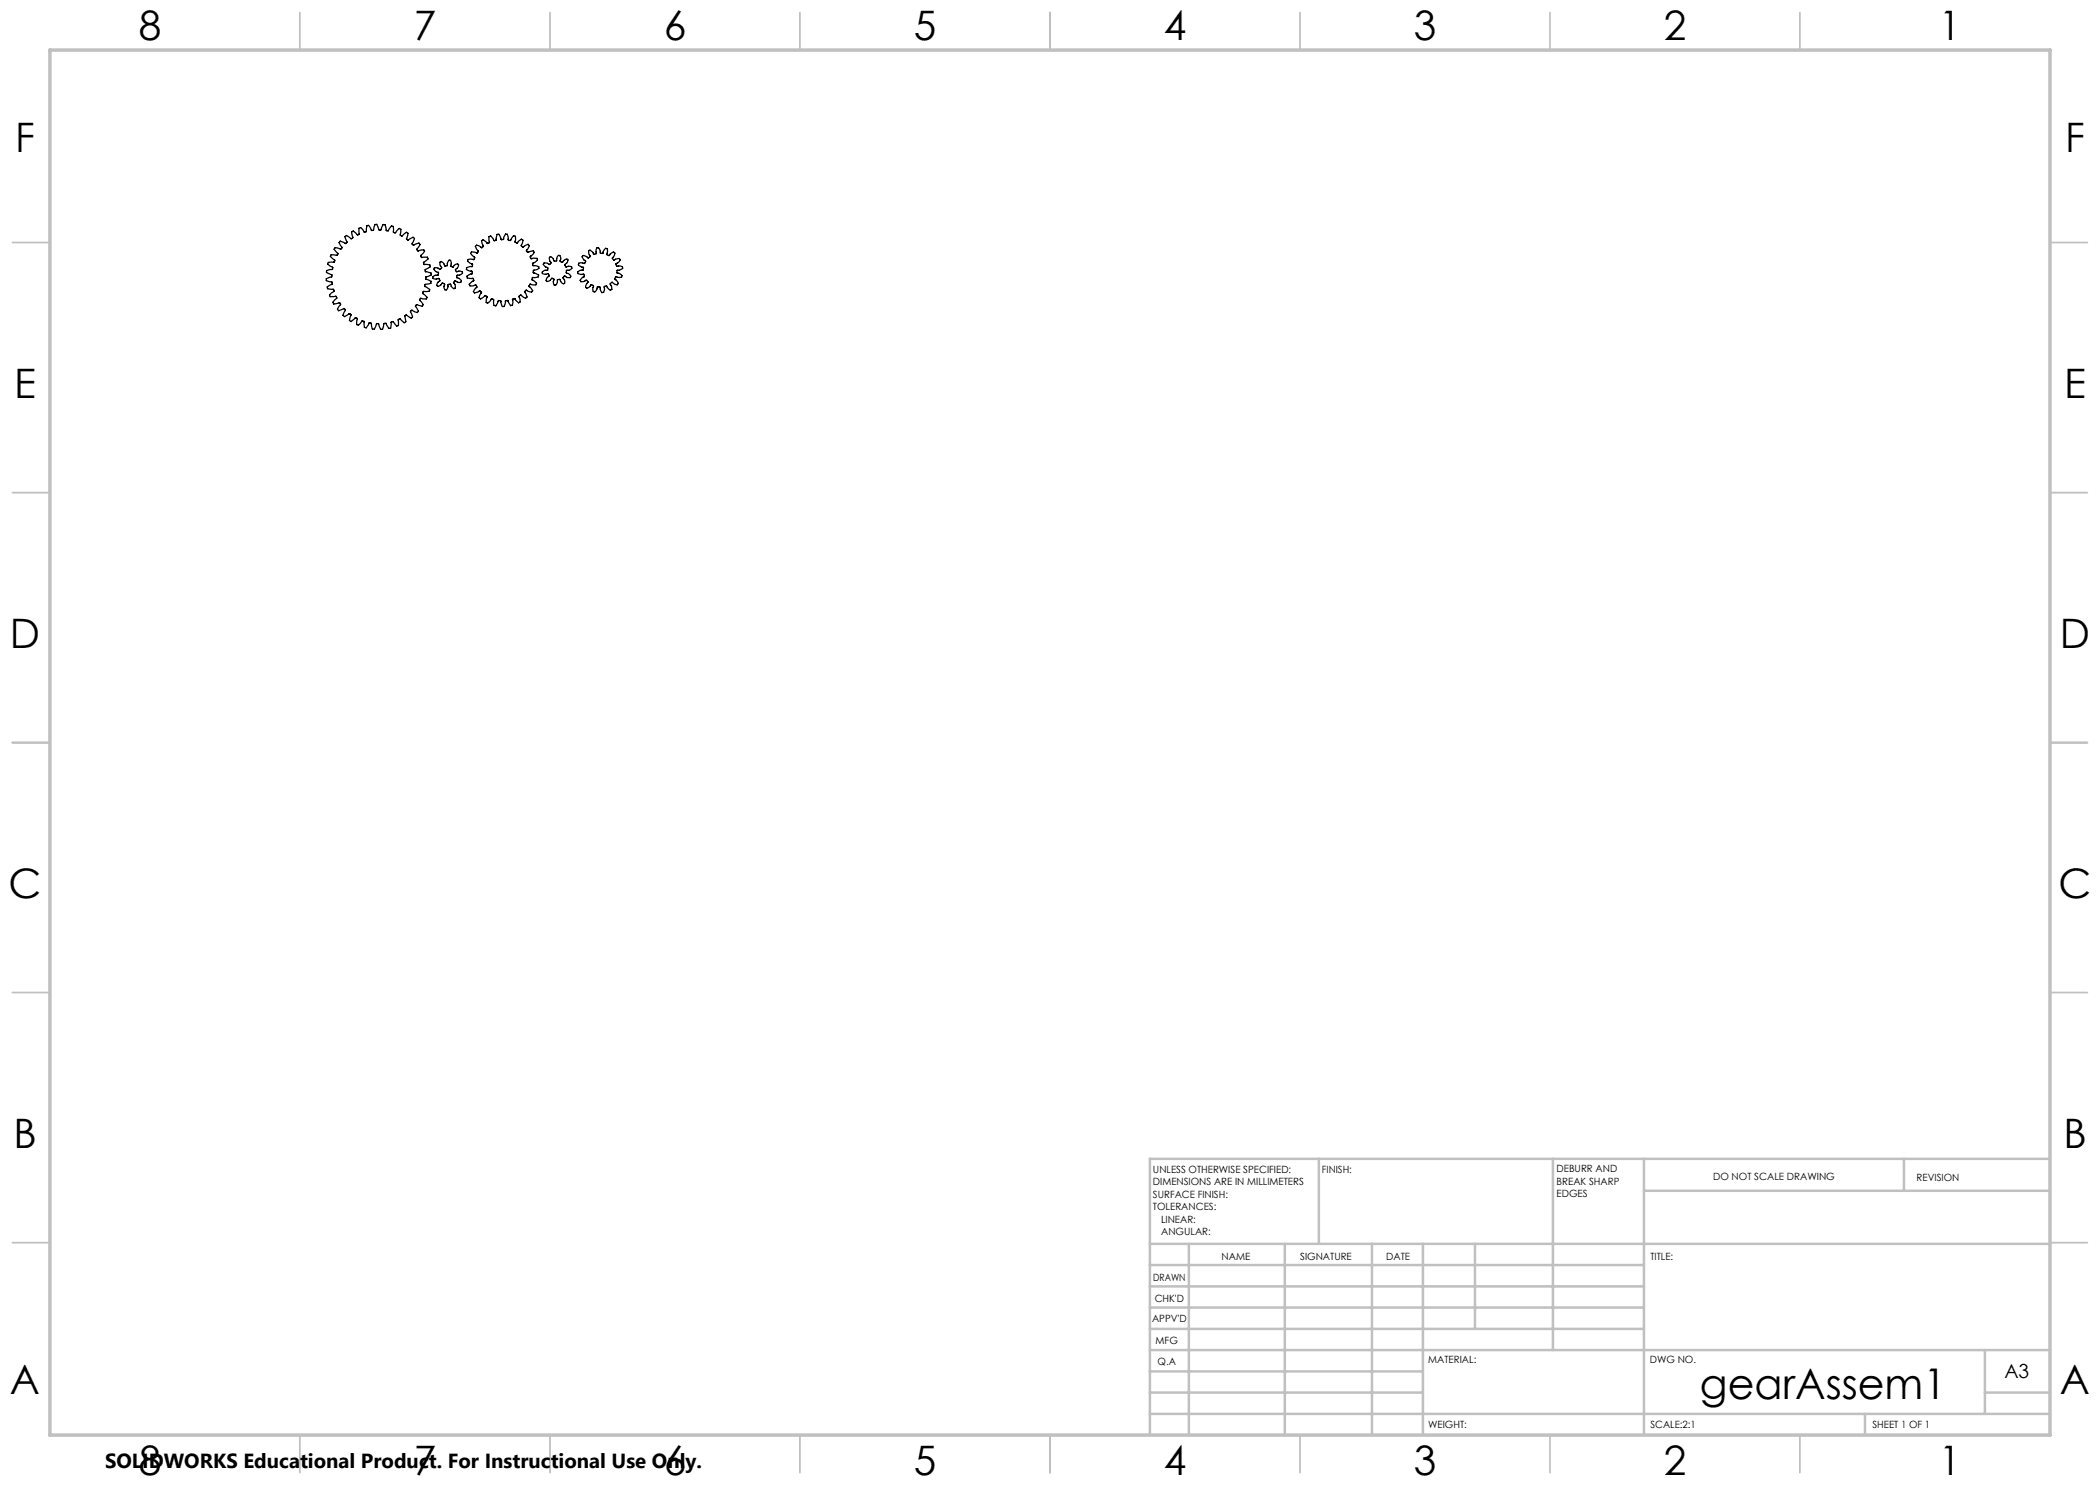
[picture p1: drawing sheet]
<svg xmlns="http://www.w3.org/2000/svg" width="420mm" height="297mm" viewBox="0 0 420 297" stroke-linecap="round" stroke-linejoin="round" font-family="sans-serif">
<g fill="none" stroke="#c0c0c0" stroke-width=".35">
<path d="M60 2.5v7.5M110 2.5v7.5M160 2.5v7.5M210 2.5v7.5M260 2.5v7.5M310 2.5v7.5M360 2.5v7.5M2.5 48.5h7.5M410 48.5h7.5M2.5 98.5h7.5M410 98.5h7.5M2.5 148.5h7.5"/>
<path d="M410 148.5h7.5M2.5 198.5h7.5M410 198.5h7.5M2.5 248.5h7.5M410 248.5h7.5M60 287v7.5M110 287v7.5M160 287v7.5M210 287v7.5M260 287v7.5M310 287v7.5M360 287v7.5"/>
</g>
<g fill="none" stroke="#c0c0c0" stroke-width=".5">
<path d="M263.8 231.8v17M310.6 231.8v38.2M328.8 231.8v55.2M328.8 238.2h81.2M380.8 231.8v6.4M410 231.8h-180v55.2M230 248.8h180M230 257.3h98.8M230 253h98.8M237.8 248.8v38.2M257 248.8v38.2M274.4 248.8v38.2"/>
<path d="M284.6 248.8v38.2M295 248.8v17M230 265.8h98.8M230 261.5h98.8M230 278.5h54.6M230 274.3h54.6M230 270h180M397 278.5h13M397 270v12.8M230 282.8h180M373 282.8v4.2"/>
</g>
<path d="M10 10h400v277h-400z" fill="none" stroke="#c0c0c0" stroke-width=".7"/>
<path d="M68.1 48.2l1 .5 .3-.3-.4-1.1 .3-.2 .9 .6h.2l.2-.2-.3-1.1 .4-.2 .9 .8 .3-.2-.1-1.2 .3-.1 .7 .9h.4l.2-1.2 .2-.1 .4 .4 .3 .6h.4l.3-1.2h.2h.2l.4 1.1h.4l.4-1.1h.4l.2 1.2 .3 .1 .2-.1 .6-.9 .3 .1 .1 1.2 .3 .1 .8-.9 .4 .2-.2 1.2 .4 .1 .9-.7 .3 .2-.3 1.1 .3 .2 1.1-.5 .2 .2-.5 1.1 .4 .2 1-.4 .2 .3-.6 .9 .1 .3 .2 .1 1-.3 .2 .3-.8 .9 .2 .4 1.2-.1 .1 .3-.3 .4-.6 .4v.3l.2 .1 1.1 .1v.4l-.9 .5v.4l1.1 .3 .1 .3-1.2 .5 .1 .4 1 .5v.4l-1.2 .2-.1 .2 .1 .2 .9 .7-.1 .2-1.1 .1-.2 .3 .9 .8-.1 .4-1.2-.1-.2 .2 .8 1-.2 .3-1.1-.3-.3 .3 .5 1.1-.2 .2-1.1-.4-.2 .3 .4 1-.3 .2-.9-.6-.2 .1-.2 .2 .3 1-.3 .3-.9-.8-.3 .1v1.2l-.3 .1-.8-.9-.3 .1-.2 1.2-.3 .1-.6-1h-.4l-.3 1.2h-.4l-.4-1.2-.4 .1-.4 1h-.4l-.2-1.1-.4-.1-.7 1-.2-.1-.2-1.2-.4-.1-.7 .8-.4-.1 .2-1.1-.1-.2-.3-.1-.9 .8-.3-.2 .3-1.1-.2-.2-.2-.1-.9 .6-.3-.2 .5-1.2-.3-.2-1.1 .5-.2-.4 .6-.9v-.2l-.3-.2-1.1 .3-.1-.3 .8-.9-.2-.4-1.2 .1-.1-.3 .9-.8-.1-.3-1.2-.2-.1-.3 1-.5 .1-.4-.1-.1-1.1-.3v-.4l1-.3 .1-.2v-.3l-1.1-.4v-.4l1.2-.2 .1-.4-1.1-.7 .2-.3h1.1l.2-.3-.9-.9 .1-.4 1.3 .1 .1-.3-.8-.9 .2-.3 1.1 .3 .2-.1 .1-.2-.6-1zM88 52.4l.3-.1 .4 .3 .2 .6h.5l.1-.7 .4-.5a.4 .4 0 0 1 .4 .6l-.2 .6 .5 .2a.95 .95 0 0 1 1-.6 .4 .4 0 0 1-.1 .7l-.4 .4 .2 .4 .6-.1a.4 .4 0 0 1 .6 .4 .94 .94 0 0 1-1 .4l-.1 .6 .5 .1a.43 .43 0 0 1 .3 .7l-.5 .1-.7-.3-.3 .4a.67 .67 0 0 1 .2 1v.1a.56 .56 0 0 1-.7-.4l-.1-.5-.5 .1a1.06 1.06 0 0 1-.4 1.1h-.1a.4 .4 0 0 1-.3-.6l.1-.6-.4-.2-.6 .5-.3 .2-.3-.2 .2-.5 .5-.5-.3-.4a.92 .92 0 0 1-1.1-.1l-.1-.2 .3-.2 .9-.2v-.5a.87 .87 0 0 1-.9-.7l.1-.2 .5-.1 .7 .4 .2-.3-.3-.6zM95.3 49l1 .6 .4-.3-.4-1.1 .3-.3 .9 .8 .4-.3-.1-.3v-.8l.3-.1 .8 1 .4-.2 .1-1.1 .4-.1 .4 1.1h.5l.4-1.1h.4l.2 1.2 .4 .1 .6-1 .4 .2-.1 1.1 .1 .1 .4 .1 .8-.8 .3 .2-.4 1.1 .4 .3 1.1-.5 .2 .2-.6 1.1 .3 .3 1.1-.3 .2 .3-.9 .8 .2 .4h1.2l.1 .3-.5 .5-.5 .1 .1 .5 1.2 .3v.3l-1.1 .4-.1 .4 1.1 .5v.4l-1.2 .1-.1 .5 .9 .7-.1 .3-1.2-.2-.2 .3v.2l.7 .8-.2 .3-.6-.1-.4-.3-.4 .3 .5 1.1-.1 .1-.2 .2-.4-.2-.5-.5-.4 .3 .2 .6v.5l-.3 .2-.8-.9-.4 .2 .1 .6-.1 .5-.4 .1-.5-1h-.4l-.1 .1-.3 1.1h-.3l-.4-1.2h-.4l-.5 1.1-.4-.1-.1-1.2-.4-.1-.8 .8-.3-.1 .2-1.2-.4-.2-.9 .7-.3-.3 .5-1-.3-.3-1.1 .4-.2-.3 .7-.9-.2-.4-1.2 .2-.2-.3 1-.8-.1-.4-1.2-.1-.1-.3 1-.6v-.4l-.6-.2-.5-.2v-.4l1.2-.2v-.5l-.6-.2-.4-.4 .1-.3h1.2l.1-.5-.8-.7 .2-.3 .8 .1 .3 .2 .2-.3 .1-.2-.6-.9zM109.9 51.5l.1-.1a.42 .42 0 0 1 .6 .3l.2 .5 .5-.1a1.06 1.06 0 0 1 .4-1h.1a.4 .4 0 0 1 .3 .6v.6l.4 .2 .2-.4a.46 .46 0 0 1 .9-.1l-.1 .5-.5 .5 .2 .4 .6-.2a.42 .42 0 0 1 .6 .4l-.5 .4h-.6l-.1 .6a1.16 1.16 0 0 1 1 .7l-.2 .2h-.5l-.6-.3-.3 .4a1.17 1.17 0 0 1 .3 1.1 .45 .45 0 0 1-.8-.4l-.1-.4h-.5l-.1 .8-.4 .3a.44 .44 0 0 1-.3-.6l.1-.6-.5-.2a1.15 1.15 0 0 1-.9 .7v-.1a.4 .4 0 0 1 0-.7l.5-.3-.2-.5-.7 .2a.4 .4 0 0 1-.6-.4l.4-.4 .7-.1 .1-.5a1.16 1.16 0 0 1-.9-.7l.1-.2h.5l.6 .3 .3-.3-.2-.4zM116.6 51.1l.7 .2 .3 .3 .4-.4a.77 .77 0 0 1-.1-1.1l.1-.1 .5 .3 .2 .6 .6-.2a.76 .76 0 0 1 .2-1.1h.1a1.11 1.11 0 0 1 .5 1l.5 .1a.77 .77 0 0 1 .7-1 1.02 1.02 0 0 1 .1 1.2l.5 .2 .6-.6 .2-.1 .2 .1a1.14 1.14 0 0 1-.5 1.1l.4 .4 .8-.3h.3l.1 .2a1.03 1.03 0 0 1-.8 .8l.2 .6a.74 .74 0 0 1 1.1 .2v.2l-.5 .3h-.6v.6a.76 .76 0 0 1 1 .7l-.4 .2-.8-.2-.2 .6a.72 .72 0 0 1 .5 .9v.1a1.04 1.04 0 0 1-1.1-.5l-.4 .4 .3 .6 .1 .5-.3 .1a.97 .97 0 0 1-.7-.8l-.6 .2a.77 .77 0 0 1-.3 1.1 1.14 1.14 0 0 1-.5-1.1h-.5v.1a.71 .71 0 0 1-.7 .8h-.1a1.1 1.1 0 0 1 0-1.1l-.5-.2a.75 .75 0 0 1-1 .5l-.1-.2 .5-.9-.4-.4a.74 .74 0 0 1-1.1 .2l-.1-.1 .3-.5 .6-.3-.2-.5a.86 .86 0 0 1-1.1-.3 .98 .98 0 0 1 1-.5l.1-.5-.9-.4-.1-.2v-.2a1.06 1.06 0 0 1 1.2 0l.3-.4-.5-.4-.3-.5z" fill="none" stroke="#000" stroke-width=".25"/>
<text font-size="8.5" x="340" y="279.7">gearAssem1</text>
<g font-size="8.1">
<text x="27.8" y="8">8</text>
<text x="82.8" y="8">7</text>
<text x="132.8" y="8">6</text>
<text x="182.8" y="8">5</text>
<text x="232.8" y="8">4</text>
<text x="282.8" y="8">3</text>
<text x="332.8" y="8">2</text>
<text x="387.8" y="8">1</text>
<text x="3" y="30.4">F</text>
<text x="413" y="30.4">F</text>
<text x="2.8" y="79.6">E</text>
<text x="412.8" y="79.6">E</text>
<text x="2" y="129.6">D</text>
<text x="412" y="129.6">D</text>
<text x="1.7" y="179.6">C</text>
<text x="411.7" y="179.6">C</text>
<text x="2.7" y="229.6">B</text>
<text x="412.7" y="229.6">B</text>
<text x="2" y="278.9">A</text>
<text x="412" y="278.9">A</text>
<text x="27.8" y="295">8</text>
<text x="82.8" y="295">7</text>
<text x="132.8" y="295">6</text>
<text x="182.8" y="295">5</text>
<text x="232.8" y="295">4</text>
<text x="282.8" y="295">3</text>
<text x="332.8" y="295">2</text>
<text x="387.8" y="295">1</text>
</g>
<text font-size="4.1" x="21" y="293.7">SOLIDWORKS Educational Product. For Instructional Use Only.</text>
<text font-size="3.9" x="400.9" y="275.5">A3</text>
<g font-size="2">
<text x="230.6" y="234.6">UNLESS OTHERWISE SPECIFIED:</text>
<text x="230.6" y="237.1">DIMENSIONS ARE IN MILLIMETERS</text>
<text x="230.6" y="239.6">SURFACE FINISH:</text>
<text x="264.4" y="234.6">FINISH:</text>
<text x="311.3" y="234.5">DEBURR AND</text>
<text x="311.3" y="237">BREAK SHARP</text>
<text x="311.3" y="239.5">EDGES</text>
<text x="342.6" y="236">DO NOT SCALE DRAWING</text>
<text x="383.3" y="236.2">REVISION</text>
<text x="230.6" y="242.1">TOLERANCES:</text>
<text x="232.2" y="244.6">LINEAR:</text>
<text x="232.2" y="247.1">ANGULAR:</text>
<text x="244.3" y="252">NAME</text>
<text x="260" y="251.9">SIGNATURE</text>
<text x="277.2" y="251.9">DATE</text>
<text x="330.1" y="251.9">TITLE:</text>
<text x="230.6" y="256.1">DRAWN</text>
<text x="230.9" y="260.3">CHK'D</text>
<text x="230.4" y="264.4">APPV'D</text>
<text x="231.1" y="268.8">MFG</text>
<text x="231.5" y="273">Q.A</text>
<text x="285.6" y="272.5">MATERIAL:</text>
<text x="330" y="272.5">DWG NO.</text>
<text x="285.6" y="285.5">WEIGHT:</text>
<text x="330.1" y="285.6">SCALE:2:1</text>
<text x="374.5" y="285.6">SHEET 1 OF 1</text>
</g>
</svg>
